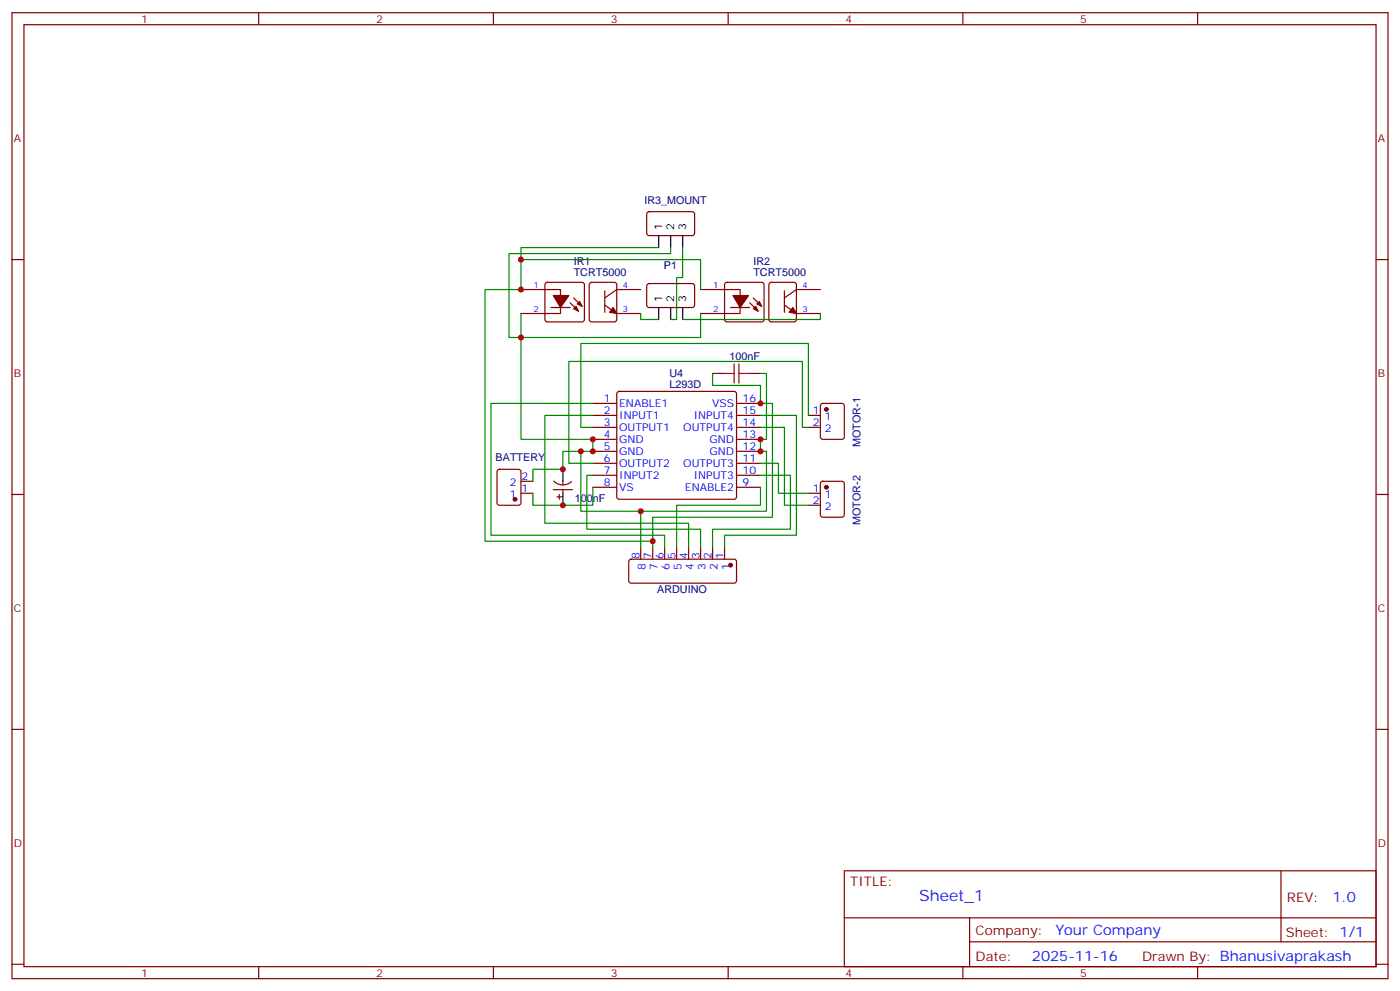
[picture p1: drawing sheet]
<svg xmlns="http://www.w3.org/2000/svg" width="412mm" height="292mm" viewBox="0 0 412 292" stroke-linecap="round" stroke-linejoin="round" font-family="sans-serif">
<g fill="none" stroke="#870000" stroke-width=".35">
<path d="M3.5 3.7h405.4v284.4h-405.4zM7.1 7.3h398.2v277.3h-398.2zM76.2 3.7v3.6M145.3 3.7v3.6M214.5 3.7v3.6M283.6 3.7v3.6M352.8 3.7v3.6M3.5 76.4h3.6M190.7 62.5l.5-.2 13 .1 .4 .6-.1 5.9-.6 .5-13-.1-.4-.6v-5.7zM405.3 76.4h3.6M153.5 85.2h11.6v7.1h-11.6M160.7 83.3l.5-.2h10.2l.5 .2 .3 .5v10.3l-.3 .4-.5 .3h-10.2l-.5-.3-.2-.4v-10.3z"/>
<path d="M162.3 90.5h5.6M167.9 89.1l2.5 2.5M169 87.7l2.4 2.5M173.8 83.3l.5-.2h6.7l.5 .2 .2 .5v10.3l-.3 .4-.4 .3h-6.7l-.5-.3-.2-.4v-10.3zM178.2 85.6v6.3M178.2 89.8l3.5 2.5h7M188.7 85.2h-7l-3.5 2.5M190.7 83.7l.5-.2h13l.4 .7-.1 5.9-.6 .4h-13l-.4-.7v-5.6zM206.4 85.2h11.6v7.1h-11.6M213.7 83.3l.4-.2h10.3l.5 .2 .2 .5v10.3l-.3 .4-.4 .3h-10.3l-.5-.3-.2-.4v-10.3zM215.2 90.5h5.6M220.8 89.1l2.5 2.5"/>
<path d="M221.9 87.7l2.5 2.5M226.7 83.3l.5-.2h6.7l.5 .2 .2 .5v10.3l-.2 .4-.5 .3h-6.7l-.5-.3-.2-.4v-10.3zM231.1 89.8l3.5 2.5h7.1M231.1 85.6v6.3M241.7 85.2h-7.1l-3.5 2.5M174.6 118.7h7.1M181.9 115.4l.5-.2h33.9l.5 .2 .2 .5v30.4l-.3 .5-.4 .2h-33.9l-.5-.3-.2-.4v-30.4zM209.9 109.9h3.5M217 118.7h7M220.5 109.9h3.5M241.9 119l.5-.3h5.6l.7 .5v9.4l-.5 .7h-5.8l-.7-.4v-9.4zM146.6 138.4l.5-.3h5.7l.6 .5 .1 9.4-.5 .7h-5.9l-.6-.4-.1-9.4z"/>
<path d="M174.6 122.3h7.1M174.6 125.8h7.1M174.6 129.3h7.1M174.6 132.9h7.1M174.6 136.4h7.1M174.6 139.9h7.1M217 122.3h7M217 125.8h7M217 129.3h7M217 132.9h7M217 136.4h7M217 139.9h7"/>
<path d="M238.1 122.3h3.6M238.1 125.8h3.6M3.5 145.6h3.6M153.5 145.2h3.5M153.5 141.7h3.5M163 144.1h5.6M163.1 141.6a3.8 3.8 0 0 0 5.2 .2M164 146.3h1.5M164.7 145.6v1.4M165.8 141.7v1M165.8 144.1v1.1M174.6 143.4h7.1"/>
<path d="M217 143.4h7M238.1 145.2h3.6M238.1 148.7h3.6M241.9 141.9l.5-.2h5.6l.7 .4v9.5l-.5 .6-5.8 .1-.7-.5v-9.4zM405.3 145.6h3.6M185.4 164.8l.5-.2h30.4l.5 .2 .2 .5v5.7l-.3 .5-.4 .2h-30.4l-.5-.3-.2-.4v-5.7zM188.7 161.1v3.5M192.3 161.1v3.5M195.8 161.1v3.5M199.3 161.1v3.5M202.8 161.1v3.5M206.4 161.1v3.5"/>
<path d="M209.9 161.1v3.5M213.4 161.1v3.5M3.5 214.7h3.6M405.3 214.7h3.6M248.7 256.3h156.6v28.3h-156.6zM377.3 256.4v20.8M248.7 270.2h156.5M285.6 277.2h119.6M285.6 270.2v14.1M3.5 283.8h3.6M76.2 284.6v3.5M145.3 284.6v3.5"/>
<path d="M214.5 284.6v3.5M283.6 284.6v3.5M352.8 284.6v3.5M405.3 283.8h3.6"/>
</g>
<g fill="#870000" stroke="#870000" stroke-width=".35">
<path d="M163 87h4.6l-2.5 3.5z"/>
<path d="M170 89.5l.7-.7 .7 1.4z"/>
<path d="M169 90.9l.7-.7 .7 1.4z"/>
<path d="M180.6 90.5l1.1 1.8-2.1-.4z"/>
<path d="M215.9 87h4.6l-2.5 3.5z"/>
<path d="M223.7 88.8l.7 1.4-1.4-.7z"/>
<path d="M221.9 90.9l.7-.7 .7 1.4z"/>
<path d="M233.5 90.5l1.1 1.8-2.1-.4z"/>
<circle cx="243.4" cy="120.5" r=".53"/>
<circle cx="243.4" cy="143.4" r=".53"/>
<circle cx="151.7" cy="147" r=".53"/>
<circle cx="215.2" cy="166.4" r=".53"/>
</g>
<path d="M213.4 109.9h2.9M216.3 107.1v5.6M217.7 107.1v5.6M217.7 109.9h2.8" fill="none" stroke="#a10000" stroke-width=".35"/>
<path d="M194 69.4v3.5M197.6 69.4v3.5M201.1 69.4v3.5M194 90.5v3.6M197.6 90.5v3.6M201.1 90.5v3.6M165.8 138.1v3.6M165.8 145.2v3.5" fill="none" stroke="#000" stroke-width=".35"/>
<g fill="none" stroke="#008700" stroke-width=".35">
<path d="M194 72.9h-40.5v3.5M197.6 72.9v1.7h-47.7v24.7h56.5v-7M201.1 72.9v8.8h-1.8v12.4h-1.7M153.5 92.3v37h21.1v3.6h-3.5v17.6h54.7v-17.6h-1.8v-3.6h1.8v-19.4h-1.8M188.7 92.3v1.8h5.3M206.4 85.2v-8.8h-52.9v8.8h-10.6v74.1h49.4M241.7 92.3v1.8h-40.6M174.6 118.7h-30v38.9h51.2v3.5M209.9 109.9v3.6h14.1v5.2h3.5v33.6h-35.2v8.8M171.1 132.9h-5.3v5.2h-8.8v3.6M174.6 122.3h-14.1v31.7h42.3v7.1M174.6 139.9h-1.7v15.9h33.5v5.3"/>
<path d="M224 136.4h5.3v8.8h8.8M224 125.8h7.1v22.9h7M224 139.9h8.8v15.9h-22.9v5.3M224 122.3h10.6v35.3h-21.2v3.5M238.1 122.3v-21.2h-67v24.7h3.5M238.1 125.8h-1.7v-19.4h-68.8v30h7M174.6 143.4v5.3h-17.6v-3.5M188.7 150.5v10.6M224 143.4v5.3h-24.7v12.4"/>
</g>
<g fill="#c00">
<circle cx="224" cy="132.9" r=".88"/>
<circle cx="174.6" cy="132.9" r=".88"/>
<circle cx="188.7" cy="150.5" r=".88"/>
<circle cx="224" cy="129.3" r=".88"/>
<circle cx="224" cy="118.7" r=".88"/>
<circle cx="171.1" cy="132.9" r=".88"/>
<circle cx="165.8" cy="148.7" r=".88"/>
<circle cx="165.8" cy="138.1" r=".88"/>
<circle cx="192.3" cy="159.3" r=".88"/>
<circle cx="174.6" cy="129.3" r=".88"/>
<circle cx="153.5" cy="85.2" r=".88"/>
<circle cx="153.5" cy="99.3" r=".88"/>
<circle cx="153.5" cy="76.4" r=".88"/>
</g>
<text font-size="4.6" fill="#00f" x="270.8" y="265.4">Sheet_1</text>
<g font-size="4.2" fill="#00f">
<text x="392.5" y="265.6">1.0</text>
<text x="310.9" y="275.2">Your Company</text>
<text x="304" y="283">2025-11-16</text>
</g>
<g font-size="3.9" fill="#800">
<text x="250.5" y="260.9">TITLE:</text>
<text x="379.1" y="265.6">REV:</text>
<text x="287.4" y="275.1">Company:</text>
<text x="378.7" y="275.7">Sheet: 1/1</text>
<text x="287.4" y="282.8">Date:</text>
<text x="336.4" y="282.9">Drawn By: Bhanusivaprakash</text>
</g>
<g font-size="3.2" fill="#800">
<text x="41.6" y="6.7">1</text>
<text x="110.8" y="6.7">2</text>
<text x="179.9" y="6.7">3</text>
<text x="249.1" y="6.7">4</text>
<text x="318.2" y="6.7">5</text>
<text x="4.1" y="41.8">A</text>
<text x="405.9" y="41.8">A</text>
<text x="4.1" y="111">B</text>
<text x="405.9" y="111">B</text>
<text x="4.1" y="180.1">C</text>
<text x="405.9" y="180.1">C</text>
<text x="4.1" y="249.3">D</text>
<text x="405.9" y="249.3">D</text>
<text x="41.6" y="287.5">1</text>
<text x="110.8" y="287.5">2</text>
<text x="179.9" y="287.5">3</text>
<text x="249.1" y="287.5">4</text>
<text x="318.2" y="287.5">5</text>
</g>
<g font-size="3.2" fill="#000080">
<text x="189.8" y="59.9">IR3_MOUNT</text>
<text x="169" y="81.2">TCRT5000</text>
<text x="169" y="78.1">IR1</text>
<text x="195.5" y="79.2">P1</text>
<text x="221.9" y="81.2">TCRT5000</text>
<text x="221.9" y="78.1">IR2</text>
<text x="214.9" y="106">100nF</text>
<text x="197.2" y="111">U4</text>
<text x="197.2" y="114.2">L293D</text>
<text x="253.4" y="131.6" transform="rotate(-90 253.4 131.6)">MOTOR-1</text>
<text x="146" y="135.8">BATTERY</text>
<text x="169.3" y="147.7">100nF</text>
<text x="253.4" y="154.5" transform="rotate(-90 253.4 154.5)">MOTOR-2</text>
<text x="193.6" y="174.6">ARDUINO</text>
</g>
<g font-size="3.2">
<text x="195.1" y="67.6" transform="rotate(-90 195.1 67.6)">1</text>
<text x="198.6" y="67.6" transform="rotate(-90 198.6 67.6)">2</text>
<text x="202.1" y="67.6" transform="rotate(-90 202.1 67.6)">3</text>
<text x="195.1" y="88.8" transform="rotate(-90 195.1 88.8)">1</text>
<text x="198.6" y="88.8" transform="rotate(-90 198.6 88.8)">2</text>
<text x="202.1" y="88.8" transform="rotate(-90 202.1 88.8)">3</text>
</g>
<g font-size="3.2" fill="#00f">
<text x="177.9" y="118.4">1</text>
<text x="182.4" y="119.8">ENABLE1</text>
<text x="209.7" y="119.8">VSS</text>
<text x="218.7" y="118.4">16</text>
<text x="177.9" y="121.9">2</text>
<text x="177.9" y="125.4">3</text>
<text x="182.4" y="123.3">INPUT1</text>
<text x="204.3" y="123.3">INPUT4</text>
<text x="218.7" y="125.4">14</text>
<text x="218.7" y="121.9">15</text>
<text x="239.5" y="121.9">1</text>
<text x="239.5" y="125.4">2</text>
<text x="243" y="123.7">1</text>
<text x="177.9" y="129">4</text>
<text x="182.4" y="126.9">OUTPUT1</text>
<text x="182.4" y="130.4">GND</text>
<text x="201.3" y="126.9">OUTPUT4</text>
<text x="209" y="130.4">GND</text>
<text x="218.7" y="129">13</text>
<text x="243" y="127.2">2</text>
<text x="177.9" y="132.5">5</text>
<text x="177.9" y="136">6</text>
<text x="182.4" y="133.9">GND</text>
<text x="182.4" y="137.4">OUTPUT2</text>
<text x="201.3" y="137.4">OUTPUT3</text>
<text x="209" y="133.9">GND</text>
<text x="218.7" y="136">11</text>
<text x="218.7" y="132.5">12</text>
<text x="150.1" y="143.1">2</text>
<text x="153.6" y="141.3">2</text>
<text x="177.9" y="139.6">7</text>
<text x="177.9" y="143.1">8</text>
<text x="182.4" y="141">INPUT2</text>
<text x="204.3" y="141">INPUT3</text>
<text x="218.7" y="143.1">9</text>
<text x="218.7" y="139.6">10</text>
<text x="150.1" y="146.6">1</text>
<text x="153.6" y="144.9">1</text>
<text x="182.4" y="144.5">VS</text>
<text x="201.7" y="144.5">ENABLE2</text>
<text x="239.5" y="144.9">1</text>
<text x="239.5" y="148.4">2</text>
<text x="243" y="146.6">1</text>
<text x="243" y="150.1">2</text>
<text x="188.4" y="164.4" transform="rotate(-90 188.4 164.4)">8</text>
<text x="190.1" y="167.9" transform="rotate(-90 190.1 167.9)">8</text>
<text x="191.9" y="164.4" transform="rotate(-90 191.9 164.4)">7</text>
<text x="193.7" y="167.9" transform="rotate(-90 193.7 167.9)">7</text>
<text x="195.4" y="164.4" transform="rotate(-90 195.4 164.4)">6</text>
<text x="197.2" y="167.9" transform="rotate(-90 197.2 167.9)">6</text>
<text x="199" y="164.4" transform="rotate(-90 199 164.4)">5</text>
<text x="200.7" y="167.9" transform="rotate(-90 200.7 167.9)">5</text>
<text x="202.5" y="164.4" transform="rotate(-90 202.5 164.4)">4</text>
<text x="204.3" y="167.9" transform="rotate(-90 204.3 167.9)">4</text>
<text x="206" y="164.4" transform="rotate(-90 206 164.4)">3</text>
<text x="207.8" y="167.9" transform="rotate(-90 207.8 167.9)">3</text>
<text x="209.5" y="164.4" transform="rotate(-90 209.5 164.4)">2</text>
<text x="211.3" y="167.9" transform="rotate(-90 211.3 167.9)">2</text>
<text x="213.1" y="164.4" transform="rotate(-90 213.1 164.4)">1</text>
<text x="214.8" y="167.9" transform="rotate(-90 214.8 167.9)">1</text>
</g>
<g font-size="2.5" fill="#00f">
<text x="157.2" y="84.9">1</text>
<text x="183.4" y="84.9">4</text>
<text x="210.1" y="84.9">1</text>
<text x="236.4" y="84.9">4</text>
<text x="157.2" y="91.9">2</text>
<text x="183.4" y="91.9">3</text>
<text x="210.1" y="91.9">2</text>
<text x="236.4" y="91.9">3</text>
</g>
</svg>
